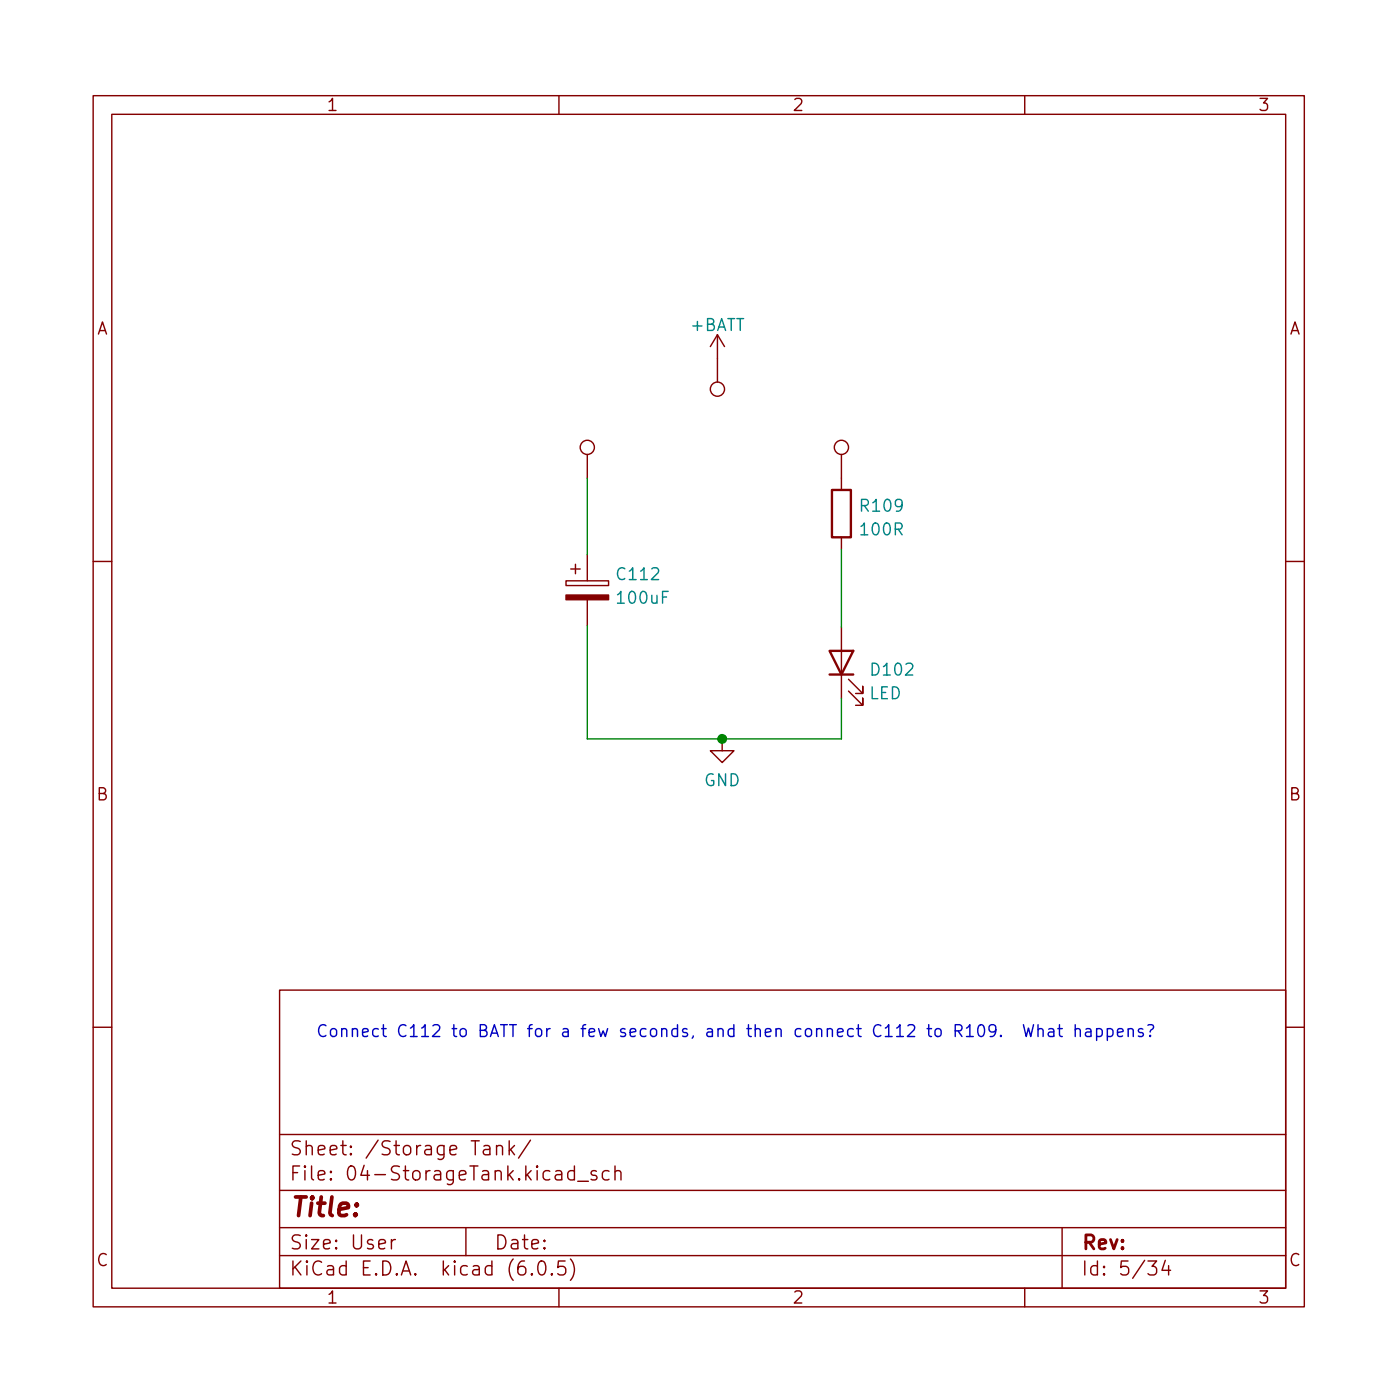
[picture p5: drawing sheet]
<svg xmlns="http://www.w3.org/2000/svg" width="150mm" height="150mm" viewBox="0 0 150 150" stroke-linecap="round" stroke-linejoin="round" font-family="sans-serif">
<g fill="none" stroke="#840000" stroke-width=".15">
<path d="M10 10.3h130v130h-130zM12 12.3h126v126h-126zM60 10.3v2M110 10.3v2M77 35.9v5.1M77 35.9l-.7 1.3M77 35.9l.8 1.3M63 48.8v2.5M63 59.6v2.7M90.3 48.8v3.8M90.3 57.7v1.2M10 60.3h2"/>
<path d="M60.8 62.3h4.5v.6h-4.5zM61.3 61.1h1M61.8 60.6v1M63 64.4v2.8M77.5 79.3v1.3h1.3l-1.3 1.3-1.2-1.3h1.2M90.3 67.3v7.6M91.1 74.2l1.5 1.5v-.8v.8h-.8M91.1 72.9l1.5 1.5v-.7v.7h-.8M138 60.3h2M10 110.3h2M30 106.3h108v32h-108zM138 110.3h2"/>
<path d="M30 134.8h108M30 131.8h108M30 127.8h108M30 121.8h108M42 133.1v1M42.4 133.1a.38 .38 0 0 0-.4 .2M50 131.8v3M51.9 123h.2h.4l.1 .2v.8M52.6 123.3l-.5 .1a.29 .29 0 0 0-.2 .3 .29 .29 0 0 0 .2 .3l.5-.1M53.3 123.1a.37 .37 0 0 1 .6 .1v.8M53.3 123v1M54.7 122.5v1.5"/>
<path d="M54.8 123.4l.4 .6M55.2 123l-.5 .5M56.9 122.4l-1.2 1.9M57.1 136.7l.1 .1-.1 .1-.1-.1 .1-.1v.2M57.9 135.4a.36 .36 0 0 1 .6 .2 .88 .88 0 0 1-.3 1.3 .38 .38 0 0 1-.4-.3 1.17 1.17 0 0 1 .1-1.2zM59.2 136.7l.1 .1-.1 .1v-.1v-.1v.2M60 138.3v2M60.7 135.4h-.8v.7l.2-.2 .5 .1 .1 .2v.5l-.3 .2h-.3l-.2-.2M61.2 135.1a1.72 1.72 0 0 1 0 2.3M61.7 125.7h-.5l-.3 .2v.5l.2 .2 .1 .1 .5-.1M61.7 125.2v1.5M62 126.8h1.2"/>
<path d="M64 125.7h-.3l-.3 .2 .1 .2 .5 .1 .1 .2-.1 .2-.1 .1-.5-.1M65.4 125.7h-.5l-.2 .2v.5l.1 .2 .1 .1 .5-.1M66 125.8a.37 .37 0 0 1 .7 .1v.8M66 125.2v1.5M110 138.3v2M114 131.8v6.5M123.2 135.4h1l-.5 .5a.41 .41 0 0 1 .5 .3v.4l-.2 .2-.6 .1-.2-.2M125.1 135.3l-.4 1.1h1M125.4 135.9v1"/>
<circle cx="63" cy="48" r=".76"/>
<circle cx="77" cy="41.8" r=".76"/>
<circle cx="90.3" cy="48" r=".76"/>
</g>
<path d="M89.3 52.6h2v5.1h-2zM89.1 69.9h2.5l-1.3 2.5zM89.1 72.4h2.5" fill="none" stroke="#840000" stroke-width=".25"/>
<path d="M60.8 63.9h4.5v.5h-4.5z" fill="#840000" stroke="#840000" stroke-width=".15"/>
<g fill="none" stroke="#0000c2" stroke-width=".15">
<path d="M106.9 110.5l-.2 .3h-.3l-.2-.3v-.3l.1-.1 .4-.1 .1 .1a.84 .84 0 0 1-.3 1.2h-.2M107.4 111.1l.1 .1-.1 .1v-.1v-.1v.2M109.9 110l.3 1.3 .2-.9 .2 .9 .3-1.3M111.4 110.5a.32 .32 0 0 1 .6 .1v.7M111.4 110v1.3M112.6 110.5l.1-.1 .4 .1v.8M113.1 110.7l-.4 .1a.25 .25 0 0 0-.2 .2 .25 .25 0 0 0 .2 .3l.4-.1M113.5 110.4h.5M113.7 110v1.1l.1 .1 .2 .1M115.4 110.5a.32 .32 0 0 1 .6 .1v.7M115.4 110v1.3M116.6 110.5l.1-.1 .4 .1v.8"/>
<path d="M117.1 110.7l-.4 .1a.25 .25 0 0 0-.2 .2 .25 .25 0 0 0 .2 .3l.4-.1M117.7 110.5l.4-.1 .2 .3v.3l-.1 .2-.1 .1-.4-.1M117.7 110.4v1.3M118.9 110.5l.3-.1 .3 .3v.3l-.1 .2-.2 .1-.3-.1M118.9 110.4v1.3M120 110.8l.6-.1-.1-.2-.4-.1-.1 .2v.6l.1 .1 .4-.1M121.1 110.5a.32 .32 0 0 1 .6 .1v.7M121.1 110.4v.9M122.7 110.5l-.3-.1-.2 .2 .1 .2 .4 .1v.1v.2l-.1 .1-.4-.1M123.2 110.1l.4-.1a.32 .32 0 0 1 .2 .3 .32 .32 0 0 1-.3 .3v.2M123.5 111.1v.1v.1l-.1-.1 .1-.1v.2"/>
</g>
<path d="M63 51.3v8.3M90.3 58.9v8.4M63 67.2v12.1h27.3v-4.4" fill="none" stroke="#008400" stroke-width=".15"/>
<circle cx="77.5" cy="79.3" r=".46" fill="#008400" stroke="#008400" stroke-width=".15"/>
<text font-size="2.8" fill="#840000" x="31" y="130.6">Title:</text>
<g font-size="2.1" fill="#840000">
<text x="31" y="124">Sheet: /Storage Tank/</text>
<text x="31" y="126.7">File: 04-StorageTank.kicad_sch</text>
<text x="31" y="136.9">KiCad E.D.A. kicad (6.0.5)</text>
<text x="31" y="134.1">Size: User</text>
<text x="53" y="134.1">Date:</text>
<text x="116" y="134.1">Rev:</text>
<text x="116" y="136.9">Id: 5/34</text>
</g>
<g font-size="1.8" fill="#840000">
<text x="35" y="11.9">1</text>
<text x="85" y="11.9">2</text>
<text x="135" y="11.9">3</text>
<text x="10.3" y="35.9">A</text>
<text x="138.4" y="35.9">A</text>
<text x="10.3" y="85.9">B</text>
<text x="138.4" y="85.9">B</text>
<text x="10.3" y="135.9">C</text>
<text x="138.4" y="135.9">C</text>
<text x="35" y="139.9">1</text>
<text x="85" y="139.9">2</text>
<text x="135" y="139.9">3</text>
</g>
<g font-size="1.8" fill="#008484">
<text x="74.1" y="35.5">+BATT</text>
<text x="92.5" y="54.9">R109</text>
<text x="92.5" y="57.5">100R</text>
<text x="66.4" y="62.3">C112</text>
<text x="66.4" y="64.8">100uF</text>
<text x="93.3" y="75.1">LED</text>
<text x="93.7" y="72.5">D102</text>
<text x="75.6" y="84.4">GND</text>
</g>
<text font-size="1.8" fill="#0000c2" x="33.9" y="111.3">Connect C112 to BATT for a few seconds, and then connect C112 to R109. What happens?</text>
</svg>
